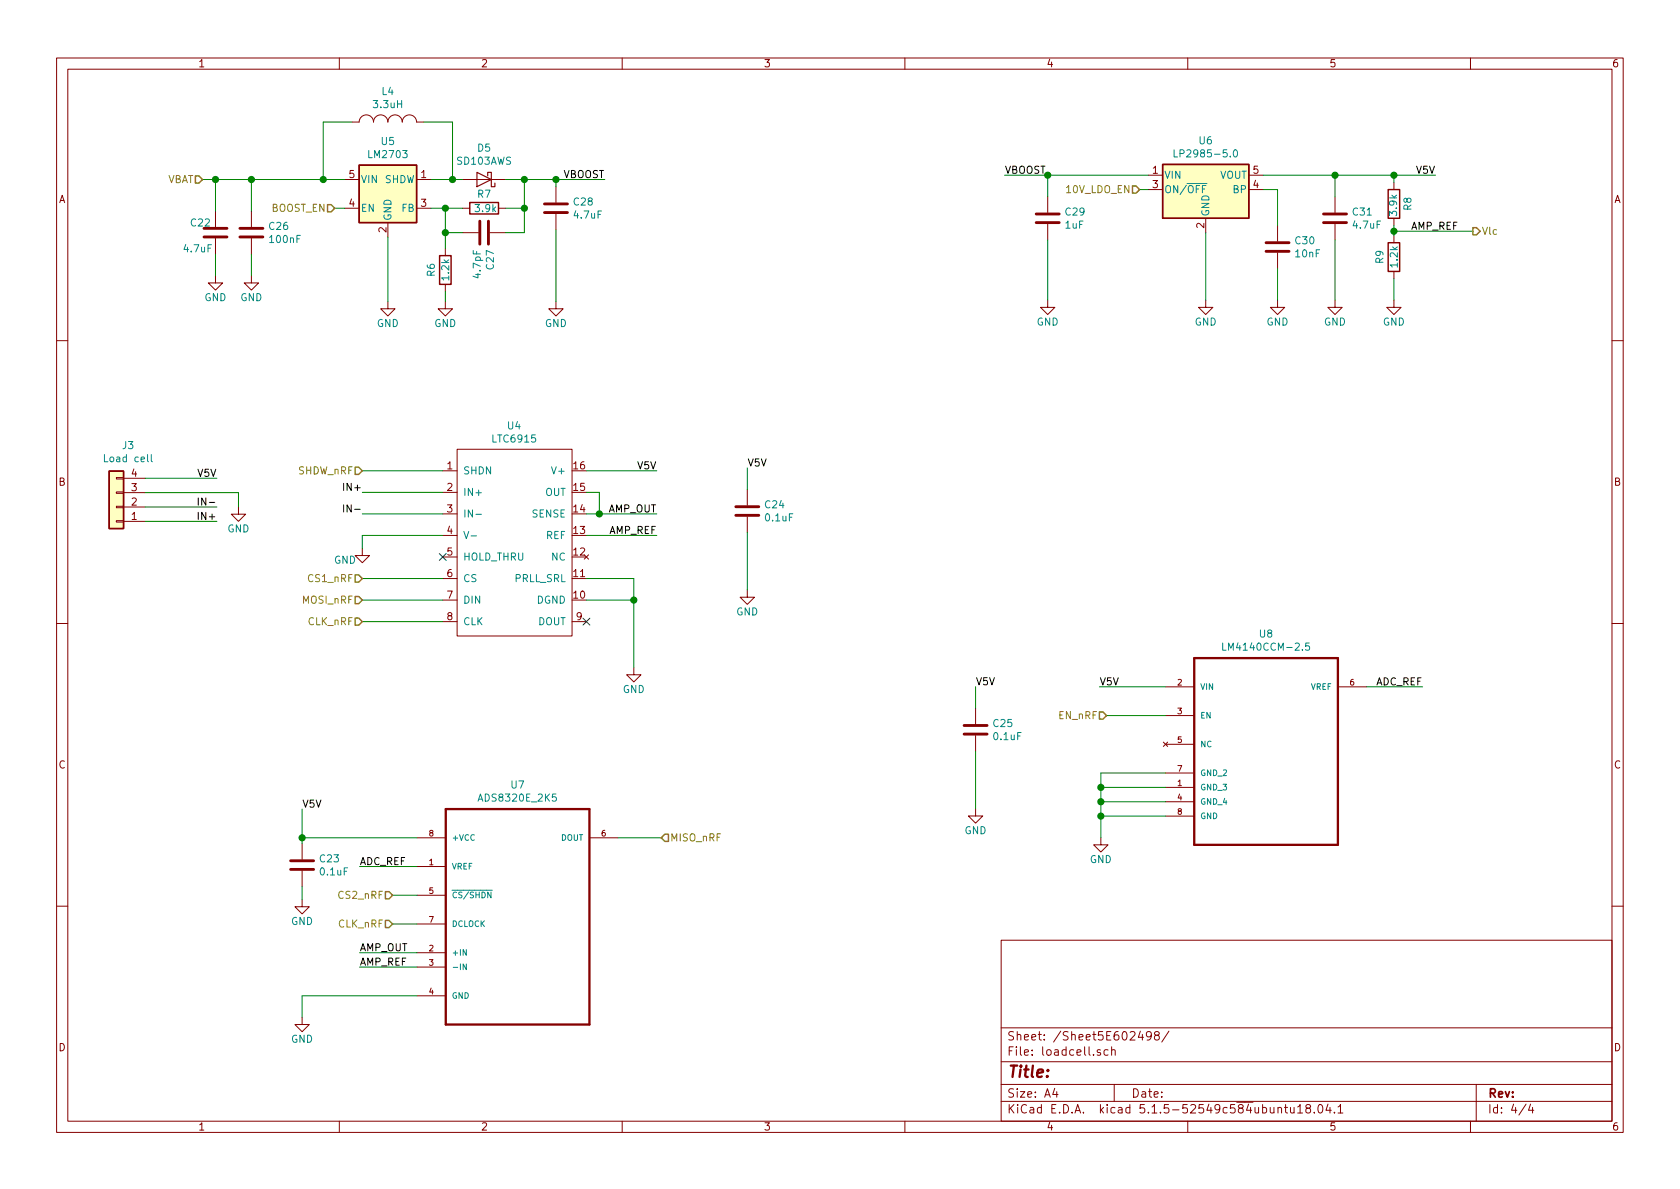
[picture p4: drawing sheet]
EESchema Schematic File Version 4
EELAYER 30 0
EELAYER END
$Descr A4 11693 8268
encoding utf-8
Sheet 4 4
Title ""
Date ""
Rev ""
Comp ""
Comment1 ""
Comment2 ""
Comment3 ""
Comment4 ""
$EndDescr
$Comp
L sense:Conn_01x04 J3
U 1 1
P 810 3520
F 0 "J3" H 728 3095 50  0000 C CNN
F 1 "Load cell" H 728 3186 50  0000 C CNN
F 2 "Connector_JST:JST_PH_B4B-PH-K_1x04_P2.00mm_Vertical" H 810 3520 50  0001 C CNN
F 3 "" H 810 3520 50  0001 C CNN
	1    810  3520
	-1   0    0    1   
$EndComp
Text Label 1510 3320 2    50   ~ 0
V5V
Text Label 1510 3520 2    50   ~ 0
IN-
Text Label 1510 3620 2    50   ~ 0
IN+
Wire Wire Line
	1510 3620 1010 3620
Wire Wire Line
	1010 3520 1510 3520
Wire Wire Line
	1010 3320 1510 3320
Wire Wire Line
	1010 3420 1660 3420
Wire Wire Line
	1660 3420 1660 3520
$Comp
L sense:GND #PWR0139
U 1 1
P 1660 3520
F 0 "#PWR0139" H 1660 3270 50  0001 C CNN
F 1 "GND" H 1660 3370 50  0000 C CNN
F 2 "" H 1660 3520 60  0000 C CNN
F 3 "" H 1660 3520 60  0000 C CNN
	1    1660 3520
	1    0    0    -1  
$EndComp
Text HLabel 1410 1240 0    50   Input ~ 0
VBAT
$Comp
L Regulator_Linear:LP2985-5.0 U6
U 1 1
P 8393 1310
F 0 "U6" H 8393 1652 50  0000 C CNN
F 1 "LP2985-5.0" H 8393 1561 50  0000 C CNN
F 2 "Package_TO_SOT_SMD:SOT-23-5" H 8393 1635 50  0001 C CNN
F 3 "http://www.ti.com/lit/ds/symlink/lp2985.pdf" H 8393 1310 50  0001 C CNN
	1    8393 1310
	1    0    0    -1  
$EndComp
$Comp
L sense:LM2703 U5
U 1 1
P 2700 1340
F 0 "U5" H 2700 1707 50  0000 C CNN
F 1 "LM2703" H 2700 1616 50  0000 C CNN
F 2 "Package_TO_SOT_SMD:SOT-23-5" H 2750 1090 50  0001 L CIN
F 3 "" H 2700 1440 50  0001 C CNN
	1    2700 1340
	1    0    0    -1  
$EndComp
$Comp
L Device:C C22
U 1 1
P 1500 1610
F 0 "C22" H 1320 1680 50  0000 L CNN
F 1 "4.7uF" H 1270 1500 50  0000 L CNN
F 2 "Capacitor_SMD:C_0603_1608Metric_Pad1.05x0.95mm_HandSolder" H 1538 1460 50  0001 C CNN
F 3 "~" H 1500 1610 50  0001 C CNN
	1    1500 1610
	1    0    0    -1  
$EndComp
$Comp
L sense:R R7
U 1 1
P 3370 1440
F 0 "R7" V 3270 1440 50  0000 C CNN
F 1 "3.9k" V 3370 1450 50  0000 C CNN
F 2 "Resistor_SMD:R_0603_1608Metric_Pad1.05x0.95mm_HandSolder" V 3300 1440 50  0001 C CNN
F 3 "" H 3370 1440 50  0001 C CNN
	1    3370 1440
	0    1    1    0   
$EndComp
$Comp
L sense:R R6
U 1 1
P 3100 1870
F 0 "R6" V 3000 1870 50  0000 C CNN
F 1 "1.2k" V 3100 1870 50  0000 C CNN
F 2 "Resistor_SMD:R_0603_1608Metric_Pad1.05x0.95mm_HandSolder" V 3030 1870 50  0001 C CNN
F 3 "" H 3100 1870 50  0001 C CNN
	1    3100 1870
	1    0    0    -1  
$EndComp
$Comp
L Device:C C26
U 1 1
P 1750 1610
F 0 "C26" H 1865 1656 50  0000 L CNN
F 1 "100nF" H 1865 1565 50  0000 L CNN
F 2 "Capacitor_SMD:C_0603_1608Metric_Pad1.05x0.95mm_HandSolder" H 1788 1460 50  0001 C CNN
F 3 "~" H 1750 1610 50  0001 C CNN
	1    1750 1610
	1    0    0    -1  
$EndComp
$Comp
L Device:C C27
U 1 1
P 3370 1610
F 0 "C27" H 3485 1656 50  0000 L CNN
F 1 "4.7pF" H 3485 1565 50  0000 L CNN
F 2 "Capacitor_SMD:C_0603_1608Metric_Pad1.05x0.95mm_HandSolder" H 3408 1460 50  0001 C CNN
F 3 "~" H 3370 1610 50  0001 C CNN
	1    3370 1610
	0    1    1    0   
$EndComp
$Comp
L Device:C C28
U 1 1
P 3870 1440
F 0 "C28" H 3985 1486 50  0000 L CNN
F 1 "4.7uF" H 3985 1395 50  0000 L CNN
F 2 "Capacitor_SMD:C_0603_1608Metric_Pad1.05x0.95mm_HandSolder" H 3908 1290 50  0001 C CNN
F 3 "~" H 3870 1440 50  0001 C CNN
	1    3870 1440
	1    0    0    -1  
$EndComp
$Comp
L Device:D_Schottky D5
U 1 1
P 3370 1240
F 0 "D5" H 3370 1024 50  0000 C CNN
F 1 "SD103AWS" H 3370 1115 50  0000 C CNN
F 2 "Diode_SMD:D_SOD-323_HandSoldering" H 3370 1240 50  0001 C CNN
F 3 "~" H 3370 1240 50  0001 C CNN
	1    3370 1240
	-1   0    0    1   
$EndComp
$Comp
L sense:INDUCTOR_SMALL L4
U 1 1
P 2700 840
F 0 "L4" H 2700 1055 50  0000 C CNN
F 1 "3.3uH" H 2700 964 50  0000 C CNN
F 2 "Footprint_nrf_scale:L_3.5x3.0mm_CD30D22" H 2700 840 60  0001 C CNN
F 3 "" H 2700 840 60  0000 C CNN
	1    2700 840 
	1    0    0    -1  
$EndComp
$Comp
L Device:C C29
U 1 1
P 7293 1510
F 0 "C29" H 7408 1556 50  0000 L CNN
F 1 "1uF" H 7408 1465 50  0000 L CNN
F 2 "Capacitor_SMD:C_0603_1608Metric_Pad1.05x0.95mm_HandSolder" H 7331 1360 50  0001 C CNN
F 3 "~" H 7293 1510 50  0001 C CNN
	1    7293 1510
	1    0    0    -1  
$EndComp
$Comp
L Device:C C30
U 1 1
P 8893 1710
F 0 "C30" H 9008 1756 50  0000 L CNN
F 1 "10nF" H 9008 1665 50  0000 L CNN
F 2 "Capacitor_SMD:C_0603_1608Metric_Pad1.05x0.95mm_HandSolder" H 8931 1560 50  0001 C CNN
F 3 "~" H 8893 1710 50  0001 C CNN
	1    8893 1710
	1    0    0    -1  
$EndComp
$Comp
L Device:C C31
U 1 1
P 9293 1510
F 0 "C31" H 9408 1556 50  0000 L CNN
F 1 "4.7uF" H 9408 1465 50  0000 L CNN
F 2 "Capacitor_SMD:C_0603_1608Metric_Pad1.05x0.95mm_HandSolder" H 9331 1360 50  0001 C CNN
F 3 "~" H 9293 1510 50  0001 C CNN
	1    9293 1510
	1    0    0    -1  
$EndComp
Text Label 4210 1240 2    50   ~ 0
VBOOST
Text Label 6993 1210 0    50   ~ 0
VBOOST
Text HLabel 2330 1440 0    50   Input ~ 0
BOOST_EN
Wire Wire Line
	1410 1240 1500 1240
Wire Wire Line
	1500 1460 1500 1240
Connection ~ 1500 1240
Wire Wire Line
	1500 1240 1750 1240
Wire Wire Line
	1750 1460 1750 1240
Connection ~ 1750 1240
Wire Wire Line
	1750 1240 2250 1240
Wire Wire Line
	2330 1440 2400 1440
Wire Wire Line
	3220 1440 3100 1440
Wire Wire Line
	3000 1240 3150 1240
Wire Wire Line
	3100 1720 3100 1610
Connection ~ 3100 1440
Wire Wire Line
	3100 1440 3000 1440
Wire Wire Line
	3100 1610 3220 1610
Connection ~ 3100 1610
Wire Wire Line
	3100 1610 3100 1440
Wire Wire Line
	3520 1240 3650 1240
Wire Wire Line
	3870 1240 3870 1290
Wire Wire Line
	3520 1610 3650 1610
Wire Wire Line
	3650 1610 3650 1440
Connection ~ 3650 1240
Wire Wire Line
	3650 1240 3870 1240
Wire Wire Line
	3520 1440 3650 1440
Connection ~ 3650 1440
Wire Wire Line
	3650 1440 3650 1240
Wire Wire Line
	4210 1240 3870 1240
Connection ~ 3870 1240
$Comp
L sense:GND #PWR0138
U 1 1
P 1500 1910
F 0 "#PWR0138" H 1500 1660 50  0001 C CNN
F 1 "GND" H 1500 1760 50  0000 C CNN
F 2 "" H 1500 1910 60  0000 C CNN
F 3 "" H 1500 1910 60  0000 C CNN
	1    1500 1910
	1    0    0    -1  
$EndComp
Wire Wire Line
	1500 1910 1500 1760
$Comp
L sense:GND #PWR0140
U 1 1
P 1750 1910
F 0 "#PWR0140" H 1750 1660 50  0001 C CNN
F 1 "GND" H 1750 1760 50  0000 C CNN
F 2 "" H 1750 1910 60  0000 C CNN
F 3 "" H 1750 1910 60  0000 C CNN
	1    1750 1910
	1    0    0    -1  
$EndComp
Wire Wire Line
	1750 1910 1750 1760
$Comp
L sense:GND #PWR0141
U 1 1
P 3100 2090
F 0 "#PWR0141" H 3100 1840 50  0001 C CNN
F 1 "GND" H 3100 1940 50  0000 C CNN
F 2 "" H 3100 2090 60  0000 C CNN
F 3 "" H 3100 2090 60  0000 C CNN
	1    3100 2090
	1    0    0    -1  
$EndComp
Wire Wire Line
	3100 2090 3100 2020
$Comp
L sense:GND #PWR0142
U 1 1
P 3870 2090
F 0 "#PWR0142" H 3870 1840 50  0001 C CNN
F 1 "GND" H 3870 1940 50  0000 C CNN
F 2 "" H 3870 2090 60  0000 C CNN
F 3 "" H 3870 2090 60  0000 C CNN
	1    3870 2090
	1    0    0    -1  
$EndComp
$Comp
L sense:GND #PWR0143
U 1 1
P 2700 2090
F 0 "#PWR0143" H 2700 1840 50  0001 C CNN
F 1 "GND" H 2700 1940 50  0000 C CNN
F 2 "" H 2700 2090 60  0000 C CNN
F 3 "" H 2700 2090 60  0000 C CNN
	1    2700 2090
	1    0    0    -1  
$EndComp
Wire Wire Line
	2700 2090 2700 1640
Wire Wire Line
	3870 2090 3870 1590
Wire Wire Line
	2450 840  2250 840 
Wire Wire Line
	2250 840  2250 1240
Connection ~ 2250 1240
Wire Wire Line
	2250 1240 2400 1240
Wire Wire Line
	2950 840  3150 840 
Wire Wire Line
	3150 840  3150 1240
Connection ~ 3150 1240
Wire Wire Line
	3150 1240 3220 1240
Text Label 9993 1210 2    50   ~ 0
V5V
Text HLabel 7933 1310 0    50   Input ~ 0
10V_LDO_EN
Wire Wire Line
	7933 1310 7993 1310
Wire Wire Line
	6993 1210 7293 1210
Wire Wire Line
	7293 1360 7293 1210
Connection ~ 7293 1210
Wire Wire Line
	7293 1210 7993 1210
Text HLabel 10253 1600 2    50   Output ~ 0
Vlc
$Comp
L sense:GND #PWR0144
U 1 1
P 7293 2080
F 0 "#PWR0144" H 7293 1830 50  0001 C CNN
F 1 "GND" H 7293 1930 50  0000 C CNN
F 2 "" H 7293 2080 60  0000 C CNN
F 3 "" H 7293 2080 60  0000 C CNN
	1    7293 2080
	1    0    0    -1  
$EndComp
$Comp
L sense:GND #PWR0145
U 1 1
P 8393 2080
F 0 "#PWR0145" H 8393 1830 50  0001 C CNN
F 1 "GND" H 8393 1930 50  0000 C CNN
F 2 "" H 8393 2080 60  0000 C CNN
F 3 "" H 8393 2080 60  0000 C CNN
	1    8393 2080
	1    0    0    -1  
$EndComp
$Comp
L sense:GND #PWR0146
U 1 1
P 8893 2080
F 0 "#PWR0146" H 8893 1830 50  0001 C CNN
F 1 "GND" H 8893 1930 50  0000 C CNN
F 2 "" H 8893 2080 60  0000 C CNN
F 3 "" H 8893 2080 60  0000 C CNN
	1    8893 2080
	1    0    0    -1  
$EndComp
$Comp
L sense:GND #PWR0147
U 1 1
P 9703 2080
F 0 "#PWR0147" H 9703 1830 50  0001 C CNN
F 1 "GND" H 9703 1930 50  0000 C CNN
F 2 "" H 9703 2080 60  0000 C CNN
F 3 "" H 9703 2080 60  0000 C CNN
	1    9703 2080
	1    0    0    -1  
$EndComp
Wire Wire Line
	7293 2080 7293 1660
Wire Wire Line
	8393 2080 8393 1610
Wire Wire Line
	8893 2080 8893 1860
Wire Wire Line
	8793 1310 8893 1310
Wire Wire Line
	8893 1310 8893 1560
$Comp
L sense:R R9
U 1 1
P 9703 1780
F 0 "R9" V 9603 1780 50  0000 C CNN
F 1 "1.2k" V 9703 1780 50  0000 C CNN
F 2 "Resistor_SMD:R_0603_1608Metric_Pad1.05x0.95mm_HandSolder" V 9633 1780 50  0001 C CNN
F 3 "" H 9703 1780 50  0001 C CNN
	1    9703 1780
	1    0    0    -1  
$EndComp
$Comp
L sense:R R8
U 1 1
P 9703 1410
F 0 "R8" V 9603 1410 50  0000 C CNN
F 1 "3.9k" V 9703 1420 50  0000 C CNN
F 2 "Resistor_SMD:R_0603_1608Metric_Pad1.05x0.95mm_HandSolder" V 9633 1410 50  0001 C CNN
F 3 "" H 9703 1410 50  0001 C CNN
	1    9703 1410
	-1   0    0    1   
$EndComp
$Comp
L sense:GND #PWR0148
U 1 1
P 9293 2080
F 0 "#PWR0148" H 9293 1830 50  0001 C CNN
F 1 "GND" H 9293 1930 50  0000 C CNN
F 2 "" H 9293 2080 60  0000 C CNN
F 3 "" H 9293 2080 60  0000 C CNN
	1    9293 2080
	1    0    0    -1  
$EndComp
Wire Wire Line
	9293 2080 9293 1660
Wire Wire Line
	8793 1210 9293 1210
Wire Wire Line
	9703 1210 9703 1260
Wire Wire Line
	9703 1560 9703 1600
Wire Wire Line
	9703 1930 9703 2080
Wire Wire Line
	9293 1360 9293 1210
Connection ~ 9293 1210
Wire Wire Line
	9293 1210 9703 1210
Wire Wire Line
	10253 1600 9703 1600
Connection ~ 9703 1600
Wire Wire Line
	9703 1600 9703 1630
Wire Wire Line
	9993 1210 9703 1210
Connection ~ 9703 1210
$Comp
L sense:ADS8320E_2K5 U7
U 1 1
P 3603 6223
F 0 "U7" H 3603 6993 50  0000 C CNN
F 1 "ADS8320E_2K5" H 3603 6902 50  0000 C CNN
F 2 "Package_SO:VSSOP-8_3.0x3.0mm_P0.65mm" H 3603 6223 50  0001 L BNN
F 3 "Texas Instruments" H 3603 6223 50  0001 L BNN
F 4 "35C1581" H 3603 6223 50  0001 L BNN "Field4"
F 5 "MSOP-8" H 3603 6223 50  0001 L BNN "Field5"
F 6 "ADS8320E/2K5" H 3603 6223 50  0001 L BNN "Field6"
F 7 "1097448" H 3603 6223 50  0001 L BNN "Field7"
	1    3603 6223
	1    0    0    -1  
$EndComp
$Comp
L sense:LM4140CCM-2.5 U8
U 1 1
P 8813 5072
F 0 "U8" H 8813 5742 50  0000 C CNN
F 1 "LM4140CCM-2.5" H 8813 5651 50  0000 C CNN
F 2 "Package_SO:SOIC-8_3.9x4.9mm_P1.27mm" H 8813 5072 50  0001 L BNN
F 3 "NationalSemiconductor" H 8813 5072 50  0001 L BNN
F 4 "41K5494" H 8813 5072 50  0001 L BNN "Field4"
F 5 "8-SOIC" H 8813 5072 50  0001 L BNN "Field5"
F 6 "LM4140CCM-2.5" H 8813 5072 50  0001 L BNN "Field6"
F 7 "1286893" H 8813 5072 50  0001 L BNN "Field7"
	1    8813 5072
	1    0    0    -1  
$EndComp
$Comp
L sense:LTC6915 U4
U 1 1
P 3582 3768
F 0 "U4" H 3579 4583 50  0000 C CNN
F 1 "LTC6915" H 3579 4492 50  0000 C CNN
F 2 "Package_SO:SSOP-16_3.9x4.9mm_P0.635mm" H 3582 3768 50  0001 C CNN
F 3 "" H 3582 3768 50  0001 C CNN
	1    3582 3768
	1    0    0    -1  
$EndComp
Text Label 4572 3268 2    50   ~ 0
V5V
$Comp
L sense:GND #PWR016
U 1 1
P 4412 4638
F 0 "#PWR016" H 4412 4388 50  0001 C CNN
F 1 "GND" H 4412 4488 50  0000 C CNN
F 2 "" H 4412 4638 60  0000 C CNN
F 3 "" H 4412 4638 60  0000 C CNN
	1    4412 4638
	1    0    0    -1  
$EndComp
Wire Wire Line
	4412 4638 4412 4168
Wire Wire Line
	4412 4018 4082 4018
Wire Wire Line
	4082 4168 4412 4168
Connection ~ 4412 4168
Wire Wire Line
	4412 4168 4412 4018
NoConn ~ 4082 4318
Text Label 4572 3568 2    50   ~ 0
AMP_OUT
Wire Wire Line
	4572 3568 4172 3568
Wire Wire Line
	4082 3418 4172 3418
Wire Wire Line
	4172 3418 4172 3568
Connection ~ 4172 3568
Wire Wire Line
	4172 3568 4082 3568
Wire Wire Line
	4572 3268 4082 3268
Text Label 5202 3248 0    50   ~ 0
V5V
$Comp
L Device:C C24
U 1 1
P 5202 3548
F 0 "C24" H 5317 3594 50  0000 L CNN
F 1 "0.1uF" H 5317 3503 50  0000 L CNN
F 2 "Capacitor_SMD:C_0603_1608Metric_Pad1.05x0.95mm_HandSolder" H 5240 3398 50  0001 C CNN
F 3 "~" H 5202 3548 50  0001 C CNN
	1    5202 3548
	1    0    0    -1  
$EndComp
Wire Wire Line
	5202 3398 5202 3248
$Comp
L sense:GND #PWR018
U 1 1
P 5202 4098
F 0 "#PWR018" H 5202 3848 50  0001 C CNN
F 1 "GND" H 5202 3948 50  0000 C CNN
F 2 "" H 5202 4098 60  0000 C CNN
F 3 "" H 5202 4098 60  0000 C CNN
	1    5202 4098
	1    0    0    -1  
$EndComp
Wire Wire Line
	5202 4098 5202 3698
Text Label 2522 3568 2    50   ~ 0
IN-
Text Label 2522 3418 2    50   ~ 0
IN+
Text HLabel 2522 3268 0    50   Input ~ 0
SHDW_nRF
Wire Wire Line
	3082 3568 2522 3568
Wire Wire Line
	3082 3418 2522 3418
Wire Wire Line
	2522 3268 3082 3268
$Comp
L sense:GND #PWR015
U 1 1
P 2522 3808
F 0 "#PWR015" H 2522 3558 50  0001 C CNN
F 1 "GND" H 2402 3728 50  0000 C CNN
F 2 "" H 2522 3808 60  0000 C CNN
F 3 "" H 2522 3808 60  0000 C CNN
	1    2522 3808
	1    0    0    -1  
$EndComp
Wire Wire Line
	2522 3808 2522 3718
Wire Wire Line
	2522 3718 3082 3718
NoConn ~ 3082 3868
Text HLabel 2522 4018 0    50   Input ~ 0
CS1_nRF
Text HLabel 2522 4168 0    50   Input ~ 0
MOSI_nRF
Text HLabel 2522 4318 0    50   Input ~ 0
CLK_nRF
Wire Wire Line
	2522 4318 3082 4318
Wire Wire Line
	3082 4168 2522 4168
Wire Wire Line
	2522 4018 3082 4018
Text Label 4572 3718 2    50   ~ 0
AMP_REF
Wire Wire Line
	4572 3718 4082 3718
Text Label 10153 1600 2    50   ~ 0
AMP_REF
Text Label 2103 5623 0    50   ~ 0
V5V
$Comp
L Device:C C23
U 1 1
P 2103 6013
F 0 "C23" H 2218 6059 50  0000 L CNN
F 1 "0.1uF" H 2218 5968 50  0000 L CNN
F 2 "Capacitor_SMD:C_0603_1608Metric_Pad1.05x0.95mm_HandSolder" H 2141 5863 50  0001 C CNN
F 3 "~" H 2103 6013 50  0001 C CNN
	1    2103 6013
	1    0    0    -1  
$EndComp
Text Label 2503 6023 0    50   ~ 0
ADC_REF
Text Label 9903 4772 2    50   ~ 0
ADC_REF
Wire Wire Line
	2503 6023 2903 6023
Wire Wire Line
	2903 5823 2103 5823
Wire Wire Line
	2103 5623 2103 5823
Wire Wire Line
	2103 5863 2103 5823
Connection ~ 2103 5823
$Comp
L sense:GND #PWR08
U 1 1
P 2103 6253
F 0 "#PWR08" H 2103 6003 50  0001 C CNN
F 1 "GND" H 2103 6103 50  0000 C CNN
F 2 "" H 2103 6253 60  0000 C CNN
F 3 "" H 2103 6253 60  0000 C CNN
	1    2103 6253
	1    0    0    -1  
$EndComp
Wire Wire Line
	2103 6253 2103 6163
Text HLabel 2733 6223 0    50   Input ~ 0
CS2_nRF
Wire Wire Line
	2733 6223 2903 6223
Text HLabel 2733 6423 0    50   Input ~ 0
CLK_nRF
Wire Wire Line
	2733 6423 2903 6423
Text Label 2503 6723 0    50   ~ 0
AMP_REF
Wire Wire Line
	2503 6623 2903 6623
Wire Wire Line
	2903 6723 2503 6723
$Comp
L sense:GND #PWR013
U 1 1
P 2103 7073
F 0 "#PWR013" H 2103 6823 50  0001 C CNN
F 1 "GND" H 2103 6923 50  0000 C CNN
F 2 "" H 2103 7073 60  0000 C CNN
F 3 "" H 2103 7073 60  0000 C CNN
	1    2103 7073
	1    0    0    -1  
$EndComp
Wire Wire Line
	2103 7073 2103 6923
Wire Wire Line
	2103 6923 2903 6923
Text HLabel 4603 5823 2    50   Input ~ 0
MISO_nRF
Wire Wire Line
	4603 5823 4303 5823
$Comp
L sense:GND #PWR020
U 1 1
P 7663 5822
F 0 "#PWR020" H 7663 5572 50  0001 C CNN
F 1 "GND" H 7663 5672 50  0000 C CNN
F 2 "" H 7663 5822 60  0000 C CNN
F 3 "" H 7663 5822 60  0000 C CNN
	1    7663 5822
	1    0    0    -1  
$EndComp
Text HLabel 7703 4972 0    50   Input ~ 0
EN_nRF
Wire Wire Line
	7703 4972 8113 4972
Text Label 6791 4771 0    50   ~ 0
V5V
$Comp
L Device:C C25
U 1 1
P 6791 5071
F 0 "C25" H 6906 5117 50  0000 L CNN
F 1 "0.1uF" H 6906 5026 50  0000 L CNN
F 2 "Capacitor_SMD:C_0603_1608Metric_Pad1.05x0.95mm_HandSolder" H 6829 4921 50  0001 C CNN
F 3 "~" H 6791 5071 50  0001 C CNN
	1    6791 5071
	1    0    0    -1  
$EndComp
Wire Wire Line
	6791 4921 6791 4771
$Comp
L sense:GND #PWR019
U 1 1
P 6791 5621
F 0 "#PWR019" H 6791 5371 50  0001 C CNN
F 1 "GND" H 6791 5471 50  0000 C CNN
F 2 "" H 6791 5621 60  0000 C CNN
F 3 "" H 6791 5621 60  0000 C CNN
	1    6791 5621
	1    0    0    -1  
$EndComp
Wire Wire Line
	6791 5621 6791 5221
Text Label 7653 4772 0    50   ~ 0
V5V
Wire Wire Line
	7653 4772 8113 4772
Wire Wire Line
	7663 5822 7663 5672
Wire Wire Line
	7663 5372 8113 5372
Wire Wire Line
	8113 5672 7663 5672
Connection ~ 7663 5672
Wire Wire Line
	7663 5672 7663 5572
Wire Wire Line
	8113 5472 7663 5472
Connection ~ 7663 5472
Wire Wire Line
	7663 5472 7663 5372
Wire Wire Line
	8113 5572 7663 5572
Connection ~ 7663 5572
Wire Wire Line
	7663 5572 7663 5472
Wire Wire Line
	9903 4772 9513 4772
Text Label 2503 6623 0    50   ~ 0
AMP_OUT
$EndSCHEMATC
